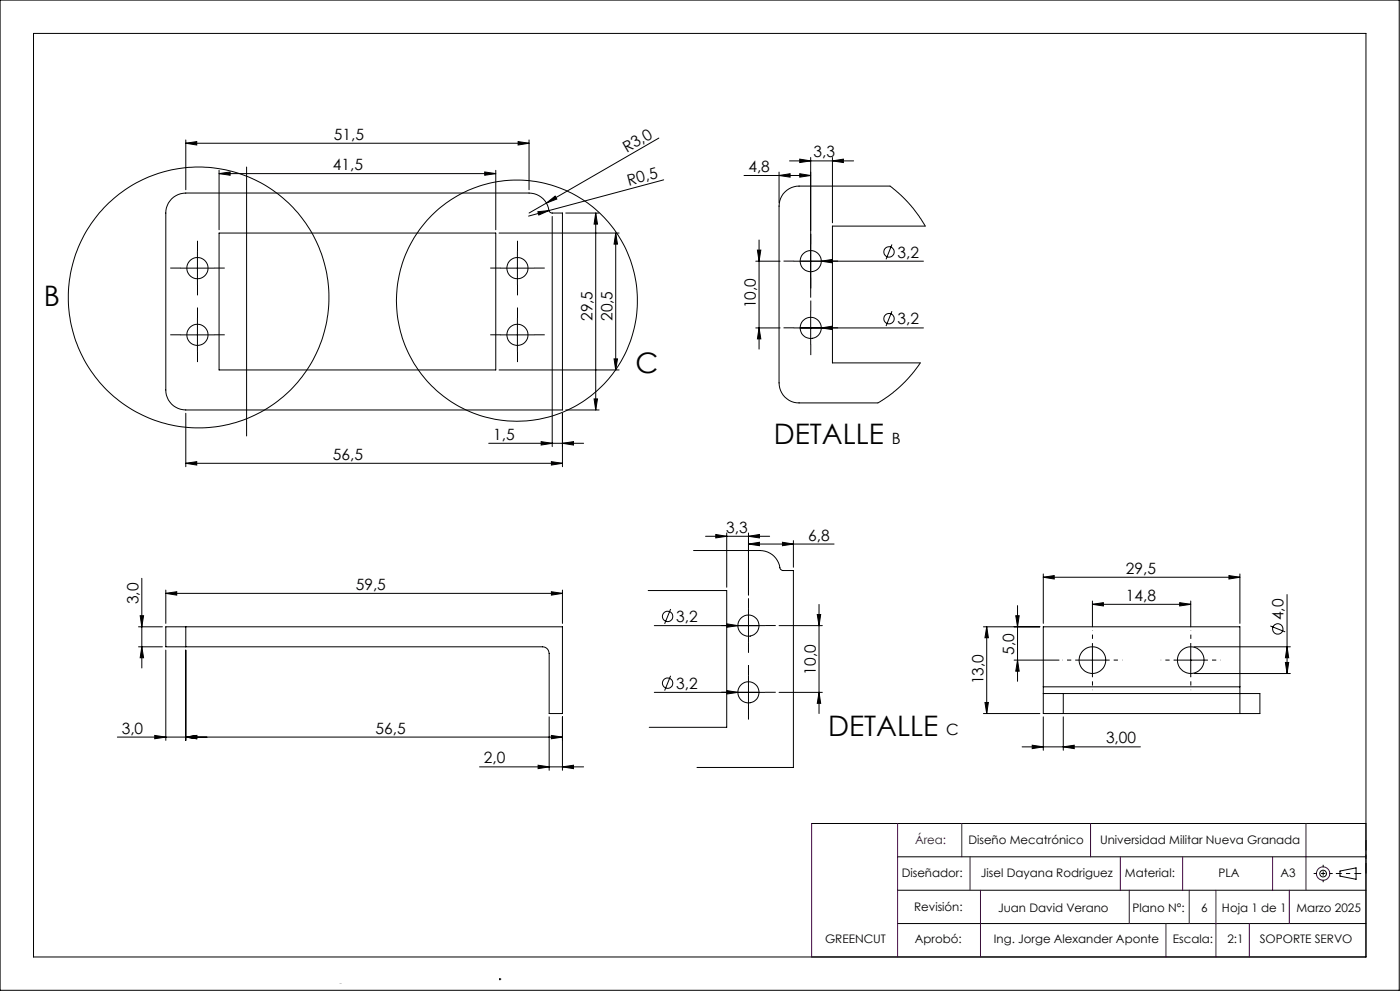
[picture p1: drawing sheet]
<svg xmlns="http://www.w3.org/2000/svg" width="420mm" height="297mm" viewBox="0 0 420 297" stroke-linecap="round" stroke-linejoin="round" font-family="sans-serif">
<g fill="none" stroke="#000" stroke-width=".3">
<path d="M0 0h419.8v296.8h-419.8zM10.1 10h399.7v276.8h-399.7zM51.5 59.6l1.9-1.3 2.3-.4h103a6.4 6.4 0 0 1 6.2 5.6l.6 .3h3.2v59.1h-113a6 6 0 0 1-6-6v-53.1l.5-2.2zM55.7 42.9l3.3-.5v1.1zM55.7 41.9v15M55.7 42.9h103M65.7 52l3.3-.5v1zM65.7 51v17.9M65.7 52h83M74 50.1v80.6M145.4 51.5l3.3 .5-3.3 .5zM148.7 51v17.9"/>
<path d="M155.4 42.4l3.3 .5-3.3 .6zM158.7 41.9v15M197.7 41.4l-33.8 19.5M199.1 53.9l-34.4 9.2M223.2 52.6h20M233.7 52.6l3.3-.5v1zM233.7 51.6v9.2M235.5 57.5l1.2-.9 2.2-.8h28.1l3.3 2.7 2.3 2.4 3.2 4 1.8 2.9h-27.9v41h26.4l-.5 .7-2.5 3.2-2.8 2.9-4 3.2-3 2h-23.6a6 6 0 0 1-6-6v-53l.5-2.3zM236.9 48.2h19.2M239.9 47.7l3.3 .5-3.3 .5zM239.9 52.1l3.3 .5-3.3 .5zM243.2 47.2v41.9"/>
<path d="M249.7 48.2l3.3-.5v1zM249.7 47.2v19.6M59.2 75.3v10.1M65.7 69.8h83v41.1h-83zM149.7 69.8h36M155.2 75.3v10.1M161.4 63.5l3.3-.4-3.1 1.3zM163.9 60.9l2.6-2.1 .5 .9zM163.9 60.9l-5.2 2.9M164.7 63.1l-6.1 1.7M165.7 64.9v68.9M169.7 63.8h10"/>
<path d="M178.7 63.8l.5 3.4h-1zM178.7 63.8v59.1M184.7 69.8l.5 3.4h-1zM184.7 69.8v41.1M226.7 78.3h7.3M227.2 75h1l-.5 3.3zM227.7 71.9v32.7M238.2 78.3h38.8M246.4 78.3l3.3-.6v1.1zM267.6 73.3l-1.8 4.4M54.2 80.4h10M59.2 95.4v10"/>
<path d="M150.2 80.4h10M155.2 95.4v10M226.7 98.3h7.3M227.7 98.3l.5 3.3h-1zM238.2 98.3h38.8M243.2 93.3v10M246.4 98.3l3.3-.5v1zM267.6 93.3l-1.8 4.4M54.2 100.4h10M149.7 110.9h36M150.2 100.4h10M178.2 119.6h1l-.5 3.3z"/>
<path d="M184.2 107.6h1l-.5 3.3zM55.7 138.8l3.3-.4v1zM55.7 123.9v16M55.7 138.8h113M146.6 132.9h28.5M162.3 132.4l3.4 .5-3.4 .5zM165.4 138.4l3.3 .4-3.3 .6zM168.7 132.9l3.3-.5v1zM168.7 123.9v16M169.7 122.9h10M218 159.7v16.3M224.5 159.7v18.6"/>
<path d="M42.5 173.3v26.9M49.7 177.8l3.3-.5v1.1zM49.7 176.8v10M49.7 177.8h119M165.4 177.3l3.3 .5-3.3 .6zM168.7 176.8v10M194.5 177h23.5v41h-23.2M208.1 165h19.9a6.4 6.4 0 0 1 6.2 5.6l.6 .4h3.2v59h-28.9M211.7 160.7h19.2M214.7 160.2l3.3 .5-3.3 .5zM224.5 163.1l3.3-.6v1zM224.5 160.7l3.3-.5v1z"/>
<path d="M224.5 163.1h25.7M234.7 162.5l3.3 .6-3.3 .4zM238 162v8M313 173l3.3-.5v1zM313 172v14.8M313 173h59M368.7 172.5l3.3 .5-3.3 .5zM372 172v14.8M386.1 178.2v23.7M41.6 193.8h7.1M41.6 187.9h7.1M42.1 184.5h1l-.6 3.4z"/>
<path d="M42.5 193.8l.6 3.3h-1zM49.7 194.8v27.1M55.7 187.9h113v26h-4v-18a1.99 1.99 0 0 0-2-2.1h-107M55.7 187.9h-6v5.9h6M55.7 187.9v5.9M55.7 194.8v27.1M196.3 187.5h33.2M201.2 182.5l-1.8 4.5M218.1 187l3.3 .5-3.3 .5zM224.5 182.5v10M233.7 187.5h13M245.2 184.2h1l-.5 3.3z"/>
<path d="M245.7 181.1v32.8M295 187.9h17M296 187.9l.5 3.2h-1zM296 187.9v26M304.2 197.8h13.5M304.7 184.5h1.1l-.5 3.4zM305.3 197.8l.5 3.4h-1.1zM305.3 181.5v22.7M322.7 197.8h10M327.7 181.1l3.3-.5v1zM327.7 180.1v7.8M327.7 192.9v9.9"/>
<path d="M327.7 181.1h29.5M352.2 197.8h10M353.9 180.6l3.3 .5-3.3 .5zM357.2 180.1v7.8M357.2 192.9v9.9M358.2 193.8h28.9M381.1 187.6l4.5 1.8M385.6 198.5h1l-.5 3.4zM386.1 193.8l.5 3.3h-1zM164.7 214.8v16.1M168.7 214.8v16.1M196.3 207.5h33.2"/>
<path d="M201.2 202.5l-1.8 4.5M218.1 207l3.3 .5-3.3 .5zM224.5 202.5v10M233.7 207.5h13M245.7 207.5l.5 3.3h-1zM295 213.9h17M295.5 210.5h1l-.5 3.4zM313 207.9h6M313 207.9v6h6M313 205.8v2.1M313 205.8v-17.9h59v17.9M313 214.8v10.1"/>
<path d="M313 205.8h59M319 213.9h53M319 207.9v6M319 214.8v10.1M319 207.9h53M358.2 201.9h28.9M372 207.9h6v6h-6M372 205.8v2.1M372 207.9v6M35.2 220.9h133.5M46.4 220.4l3.3 .5-3.3 .5zM55.7 220.9l3.3-.5v1z"/>
<path d="M143.9 229.8h31.2M161.4 229.3l3.3 .5-3.3 .6zM165.4 220.4l3.3 .5-3.3 .5zM168.7 229.8l3.3-.5v1.1zM306.6 223.8h35.5M309.7 223.3l3.3 .5-3.3 .6zM319 223.8l3.3-.5v1.1zM243.5 246.8h166.3M269.3 256.8h140.5M269.3 266.8h140.5M269.3 276.8h140.5M400.9 261.8h1.1"/>
<path d="M402 261.1l4.8-1v3.4l-4.8-.9zM406.8 261.8h1.5"/>
<circle cx="243.2" cy="78.3" r="3.2"/>
<circle cx="266.7" cy="75.5" r="1.56"/>
<circle cx="59.2" cy="80.4" r="3.2"/>
<circle cx="59.6" cy="89.1" r="39.1"/>
<circle cx="155.1" cy="90.1" r="36.1"/>
<circle cx="155.2" cy="80.4" r="3.2"/>
<circle cx="243.2" cy="98.3" r="3.2"/>
<circle cx="266.7" cy="95.5" r="1.56"/>
<circle cx="59.2" cy="100.4" r="3.2"/>
<circle cx="155.2" cy="100.4" r="3.2"/>
<circle cx="200.3" cy="184.7" r="1.55"/>
<circle cx="224.5" cy="187.5" r="3.2"/>
<circle cx="327.7" cy="197.8" r="4"/>
<circle cx="357.2" cy="197.8" r="4"/>
<circle cx="383.3" cy="188.5" r="1.56"/>
<circle cx="200.3" cy="204.7" r="1.55"/>
<circle cx="224.5" cy="207.5" r="3.2"/>
<circle cx="396.9" cy="261.8" r="1.01"/>
</g>
<g fill="none" stroke="#400040" stroke-width=".3">
<path d="M243.5 246.8v40M269.3 246.8v40M288.5 246.8v10M291 256.8v10M327.2 246.8v10M336.1 256.8v10M354.8 256.8v10M381.8 256.8v10M391.8 246.8v20M294.1 266.8v20M338.8 266.8v10M349.8 276.8v10"/>
<path d="M356.8 266.8v10M364.8 266.8v20M374.8 276.8v10M386.8 266.8v10"/>
<circle cx="396.9" cy="261.8" r="2"/>
</g>
<g fill="none" stroke="#000" stroke-width=".3" stroke-dasharray="15.2 1.3 1.3 1.3" stroke-linecap="butt">
<path d="M59.2 75.3v-3.1M155.2 75.3v-3.1M238.2 78.3h-3.1M243.2 73.3v-3.2M248.2 78.3h3.2M54.2 80.3h-3.1M59.2 85.3v3.2M59.2 95.3v-3.1M64.2 80.3h3.2M150.2 80.3h-3.1M155.2 85.3v3.2M155.2 95.3v-3.1"/>
<path d="M160.2 80.3h3.2M238.2 98.3h-3.1M243.2 83.3v3.1M243.2 93.3v-3.2M248.2 98.3h3.2M54.2 100.3h-3.1M59.2 105.3v3.2M64.2 100.3h3.2M150.2 100.3h-3.1M155.2 105.3v3.2M160.2 100.3h3.2M243.2 103.3v3.1"/>
<path d="M219.5 187.5h-3.1M224.5 182.5v-3.2M224.5 192.5v3.2M229.5 187.5h3.2M219.5 207.5h-3.1M224.5 202.5v-3.2M224.5 212.5v3.2M229.5 207.5h3.2"/>
</g>
<path d="M322.7 197.8h-4M327.7 192.8v-4M332.7 197.8h4M352.2 197.8h-4M357.2 192.8v-4M362.2 197.8h4M327.7 202.8v4M357.2 202.8v4" fill="none" stroke="#000" stroke-width=".3" stroke-dasharray="15.2 1.3 1.3 1.3" stroke-dashoffset="15.1" stroke-linecap="butt"/>
<path d="M409.8 251.8v9.9" fill="none" stroke="#000" stroke-width=".3" stroke-dasharray="15.2 1.3 1.3 1.3" stroke-dashoffset="12.2" stroke-linecap="butt"/>
<path d="M394.1 261.8h5.7" fill="none" stroke="#000" stroke-width=".3" stroke-dasharray="15.2 1.3 1.3 1.3" stroke-dashoffset="14.3" stroke-linecap="butt"/>
<path d="M397 259.2v5.2" fill="none" stroke="#000" stroke-width=".3" stroke-dasharray="15.2 1.3 1.3 1.3" stroke-dashoffset="14.5" stroke-linecap="butt"/>
<path d="M406.9 261.8h-4.9" fill="none" stroke="#000" stroke-width=".3" stroke-dasharray="15.2 1.3 1.3 1.3" stroke-dashoffset="14.7" stroke-linecap="butt"/>
<g fill="#000">
<path d="M163.9 60.9l2.6-2.1 .5 .9zM161.4 63.5l3.3-.4-3.1 1.3zM246.4 78.3l3.3-.6v1.1zM246.4 98.3l3.3-.5v1zM218.1 187l3.3 .5-3.3 .5zM218.1 207l3.3 .5-3.3 .5z"/>
<path d="M55.7 42.9l3.3-.5v1.1zM155.4 42.4l3.3 .5-3.3 .6z"/>
<path d="M65.7 52l3.3-.5v1zM145.4 51.5l3.3 .5-3.3 .5z"/>
<path d="M239.9 47.7l3.3 .5-3.3 .5zM249.7 48.2l3.3-.5v1zM224.5 163.1l3.3-.6v1zM234.7 162.5l3.3 .6-3.3 .4z"/>
<path d="M178.7 63.8l.5 3.4h-1zM178.2 119.6h1l-.5 3.3zM184.7 69.8l.5 3.4h-1zM184.2 107.6h1l-.5 3.3z"/>
<path d="M55.7 138.8l3.3-.4v1zM165.4 138.4l3.3 .4-3.3 .6z"/>
<path d="M168.7 132.9l3.3-.5v1zM162.3 132.4l3.4 .5-3.4 .5zM239.9 52.1l3.3 .5-3.3 .5zM233.7 52.6l3.3-.5v1zM224.5 160.7l3.3-.5v1zM214.7 160.2l3.3 .5-3.3 .5z"/>
<path d="M49.7 177.8l3.3-.5v1.1zM165.4 177.3l3.3 .5-3.3 .6z"/>
<path d="M42.1 184.5h1l-.6 3.4zM42.5 193.8l.6 3.3h-1zM227.2 75h1l-.5 3.3zM227.7 98.3l.5 3.3h-1zM245.2 184.2h1l-.5 3.3zM245.7 207.5l.5 3.3h-1zM386.1 193.8l.5 3.3h-1zM385.6 198.5h1l-.5 3.4z"/>
<path d="M305.3 197.8l.5 3.4h-1.1zM304.7 184.5h1.1l-.5 3.4zM295.5 210.5h1l-.5 3.4zM296 187.9l.5 3.2h-1z"/>
<path d="M327.7 181.1l3.3-.5v1zM353.9 180.6l3.3 .5-3.3 .5zM313 173l3.3-.5v1zM368.7 172.5l3.3 .5-3.3 .5z"/>
<path d="M55.7 220.9l3.3-.5v1zM165.4 220.4l3.3 .5-3.3 .5zM161.4 229.3l3.3 .5-3.3 .6zM168.7 229.8l3.3-.5v1.1zM46.4 220.4l3.3 .5-3.3 .5zM55.7 220.9l3.3-.5v1z"/>
<path d="M319 223.8l3.3-.5v1.1zM309.7 223.3l3.3 .5-3.3 .6z"/>
</g>
<path d="M18.6 289.4h130.9v5.3h-130.9z" fill="#fff"/>
<g font-size="8.5">
<text x="13.2" y="91.8">B</text>
<text x="190.6" y="111.9">C</text>
<text x="232.1" y="133">DETALLE</text>
<text x="248.4" y="220.4">DETALLE</text>
</g>
<g font-size="4.7">
<text x="100.2" y="41.9">51,5</text>
<text x="188" y="45.8" transform="rotate(-30 188 45.8)">R3,0</text>
<text x="244" y="47.2">3,3</text>
<text x="99.9" y="51">41,5</text>
<text x="224.5" y="51.6">4,8</text>
<text x="188.6" y="55.7" transform="rotate(-15 188.6 55.7)">R0,5</text>
<text x="269.3" y="77.2">3,2</text>
<text x="226.7" y="92.5" transform="rotate(-90 226.7 92.5)">10,0</text>
<text x="177.7" y="96.2" transform="rotate(-90 177.7 96.2)">29,5</text>
<text x="183.7" y="96.2" transform="rotate(-90 183.7 96.2)">20,5</text>
<text x="269.3" y="97.2">3,2</text>
<text x="147.9" y="131.8">1,5</text>
<text x="99.9" y="137.8">56,5</text>
<text x="267.5" y="133">B</text>
<text x="217.8" y="159.7">3,3</text>
<text x="242.5" y="162">6,8</text>
<text x="337.8" y="172">29,5</text>
<text x="106.7" y="176.8">59,5</text>
<text x="41.6" y="181.1" transform="rotate(-90 41.6 181.1)">3,0</text>
<text x="337.8" y="180.1">14,8</text>
<text x="385.1" y="185.9" transform="rotate(-90 385.1 185.9)">4,0</text>
<text x="202.9" y="186.4">3,2</text>
<text x="304.3" y="196.3" transform="rotate(-90 304.3 196.3)">5,0</text>
<text x="244.7" y="202.2" transform="rotate(-90 244.7 202.2)">10,0</text>
<text x="202.9" y="206.4">3,2</text>
<text x="295" y="205.1" transform="rotate(-90 295 205.1)">13,0</text>
<text x="36.5" y="219.9">3,0</text>
<text x="112.7" y="219.9">56,5</text>
<text x="283.8" y="220.4">C</text>
<text x="331.8" y="222.8">3,00</text>
<text x="145.2" y="228.8">2,0</text>
</g>
<text font-size="4.1" x="21" y="293.7">Producto SOLIDWORKS Educational. Solo para uso en la enseñanza.</text>
<text font-size="3.5" fill="#400040" x="274.5" y="252.9">Área:</text>
<g font-size="3.5">
<text x="290.5" y="252.9">Diseño Mecatrónico</text>
<text x="330" y="252.9">Universidad Militar Nueva Granada</text>
<text x="270.5" y="262.8">Diseñador:</text>
<text x="294.3" y="262.8">Jisel Dayana Rodriguez</text>
<text x="337.5" y="262.8">Material:</text>
<text x="365.5" y="262.8">PLA</text>
<text x="384.1" y="262.8">A3</text>
<text x="274.2" y="273">Revisión:</text>
<text x="299.4" y="273.3">Juan David Verano</text>
<text x="339.8" y="273.3">Plano N°:</text>
<text x="360.4" y="273.3">6</text>
<text x="366.6" y="273.3">Hoja 1 de 1</text>
<text x="388.9" y="273.3">Marzo 2025</text>
<text x="247.5" y="282.7">GREENCUT</text>
<text x="274.5" y="282.7">Aprobó:</text>
<text x="298.2" y="282.7">Ing. Jorge Alexander Aponte</text>
<text x="351.9" y="282.7">Escala:</text>
<text x="368.2" y="282.7">2:1</text>
<text x="377.9" y="282.7">SOPORTE SERVO</text>
</g>
</svg>
